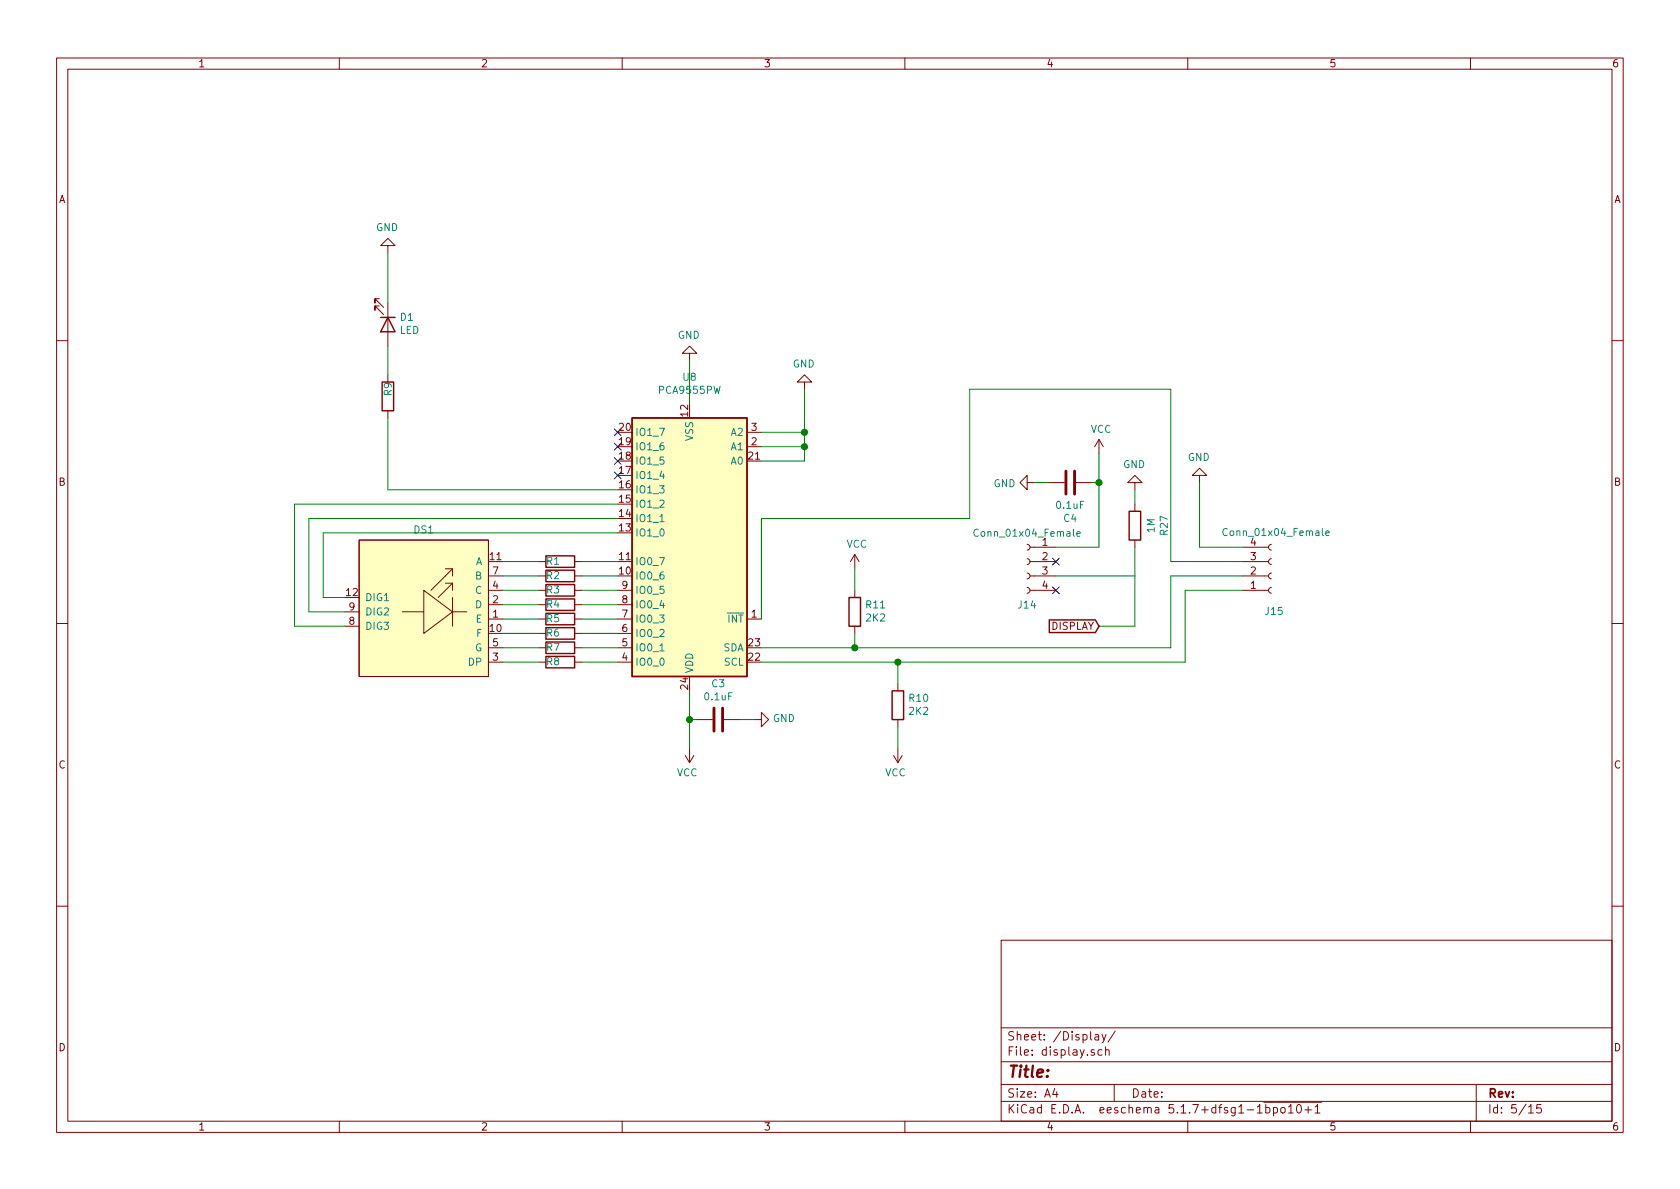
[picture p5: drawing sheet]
<svg xmlns="http://www.w3.org/2000/svg" width="297mm" height="210mm" viewBox="0 0 297 210" stroke-linecap="round" stroke-linejoin="round" font-family="sans-serif">
<g fill="none" stroke="#840000" stroke-width=".18">
<path d="M10 10.3h277v189.9h-277zM12 12.2h273v186.1h-273zM60 10.3v1.9M110 10.3v1.9M160 10.3v1.9M210 10.3v1.9M260 10.3v1.9M67.1 52.8h-.8v.8v-.8l1.5 1.6M67.1 54.1h-.8v.8v-.8l1.5 1.5M68.6 43.4h1.2l-1.2-1.2-1.3 1.2h1.3v1.3M68.6 53.6v7.6M10 60.2h2"/>
<path d="M68.6 66.3v1.3M68.6 72.6v1.3M121.9 62.5h1.3l-1.3-1.3-1.3 1.3h1.3v1.2M132.1 79h2.5M132.1 76.4h2.5M142.2 67.6h1.3l-1.3-1.3-1.2 1.3h1.2v1.2M194.3 77.7l-.8 1.3M194.3 77.7v2.6M194.3 77.7l.8 1.3M285 60.2h2M63.5 95.5h22.9v24.1h-22.9zM95.2 99.3h1.3"/>
<path d="M101.6 99.3h1.3M151.1 98l-.7 1.3M151.1 98v2.6M151.1 98l.8 1.3M181.6 98.8l.3 .1 .2 .3-.1 .4-.4 .2M181.6 96.3l.3 .1 .2 .3-.1 .4-.4 .2M181.6 85.3v-1.2l-1.3 1.2 1.3 1.3v-1.3h1.3M182.1 99.3h4.6M182.1 96.8h4.6M185.4 85.3h2.8M190.2 85.3h2.8M200.7 85.3h1.2l-1.2-1.2-1.3 1.2h1.3v1.3"/>
<path d="M200.7 89.1v1.3M200.7 95.5v1.3M212.1 84.1h1.3l-1.3-1.3-1.3 1.3h1.3v1.2M219.7 99.3h4.6M219.7 96.8h4.6M224.8 96.3l-.3 .1-.2 .3 .1 .4 .4 .2M224.8 98.8l-.3 .1-.2 .3 .1 .4 .4 .2M10 110.3h2M61 108.2h2.5M61 110.7h2.5M71.1 108.2h3.8M74.9 104.4l5.1 3.8-5.1 3.8z"/>
<path d="M78.7 103.1h1.3v1.3M78.7 100.6h1.3v1.2M80 108.2h2.5M80 100.6l-3.8 3.8M80 103.1l-2.5 2.6M80 105.7v5M86.4 117.1h2.5M86.4 104.4h2.5M86.4 101.8h2.5M86.4 109.5h2.5M86.4 114.5h2.5M86.4 106.9h2.5"/>
<path d="M95.2 117.1h1.3M95.2 104.4h1.3M95.2 101.8h1.3M95.2 109.5h1.3M95.2 114.5h1.3M95.2 112h1.3M95.2 106.9h1.3M101.6 117.1h1.3M101.6 104.4h1.3M101.6 101.8h1.3M101.6 109.5h1.3M101.6 114.5h1.3"/>
<path d="M101.6 112h1.3M101.6 106.9h1.3M109.2 117.1h2.6M109.2 104.4h2.6M109.2 109.5h2.6M109.2 114.5h2.6M109.2 112h2.6M109.2 106.9h2.6M132.1 109.5h2.5M151.1 104.4v1.3M151.1 110.7v1.3M181.6 103.9l.3 .1 .2 .3-.1 .4-.4 .2"/>
<path d="M181.6 101.3l.3 .2 .2 .2-.1 .5-.4 .2M182.1 104.4h4.6M182.1 101.8h4.6M219.7 104.4h4.6M219.7 101.8h4.6M224.8 101.3l-.3 .1-.2 .4 .1 .4 .4 .2M224.8 103.9l-.3 .1-.2 .3 .1 .4 .4 .2M285 110.3h2M121.2 133.6l.7 1.3M121.9 132.3v2.6M122.7 133.6l-.8 1.3M123.2 127.2h2.8"/>
<path d="M128 127.2h2.8M133.3 127.2h1.3v-1.2l1.3 1.2-1.3 1.3v-1.3M158 133.6l.7 1.3M158.7 120.9v1.3M158.7 127.2v1.3M158.7 132.3v2.6M159.5 133.6l-.8 1.3M10 160.2h2M177 166.3h108v32h-108zM285 160.2h2M60 198.3v1.9M110 198.3v1.9"/>
<path d="M160 198.3v1.9M177 194.8h108M177 191.8h108M177 187.8h108M177 181.8h108M186.5 192.5l-.4 1h1M186.8 193v1M193.5 185.7l-.4-.1-.2 .2 .1 .2 .5 .2v.3h-.6M193.6 183h.6l.1 .9M194.3 183.3l-.5 .1-.3 .2 .3 .3 .5-.1M194.8 185.7l-.4-.1-.3 .3 .1 .6 .2 .1 .4-.1M194.8 182.9l.4 1"/>
<path d="M195.5 185.7l.2-.1 .4 .1v.9M195.5 185.1v1.5M195.6 182.9l-.6 1.4-.2 .1M197 191.8v3M197.2 182.3l-1.3 2M210 198.3v1.9M222.3 196.8h.9M223.4 194.9h10.3M223.8 195.9l.4-.1 .3 .3v.6l-.3 .1-.4-.1M223.8 195.3v1.5M225.2 195.9l.4-.1 .3 .3-.1 .6-.2 .1-.4-.1M225.2 195.8v1.5"/>
<path d="M226.5 196l.2-.2 .5 .2v.5l-.1 .2-.4 .1-.2-.1zM227.8 195.8l.4-.5v1.5M227.8 196.8h.9M229.4 195.4l.2-.1a.8 .8 0 0 1 .5 .8 .8 .8 0 0 1-.5 .7 1 1 0 0 1-.2-1.4zM230.7 196.3h1.2M231.3 195.7v1.1M232.5 195.8l.4-.5v1.5M232.5 196.8h.9M260 198.3v1.9M261 191.8v6.5M270.3 195.8l.4-.5v1.5M270.3 196.8h.8"/>
<path d="M272.5 195.3h-.7l-.1 .7 .2-.1 .5 .1 .1 .2v.5l-.2 .1-.6-.1"/>
</g>
<g fill="none" stroke="#840000" stroke-width=".25">
<path d="M67.3 56.1h2.5M68.6 56.1l1.2 2.6h-2.5zM67.6 67.6h2v5h-2zM111.8 73.9h20.3v45.7h-20.3zM96.5 98.3h5.1v2h-5.1zM199.6 90.4h2.1v5.1h-2.1zM96.5 116.1h5.1v2h-5.1zM96.5 105.9h5.1v2h-5.1zM96.5 113.5h5.1v2.1h-5.1zM96.5 100.8h5.1v2.1h-5.1zM96.5 103.4h5.1v2h-5.1zM96.5 108.5h5.1v2h-5.1z"/>
<path d="M96.5 111h5.1v2h-5.1zM150.1 105.7h2v5h-2zM185.5 109.6h8.2l.6 1.1-.6 1.2h-8.2zM157.7 122.2h2.1v5h-2.1z"/>
</g>
<path d="M116.7 92.2h.7M173 93.7a.6 .6 0 0 0-.9 .4 .6 .6 0 0 0 .6 .7l.3-.1M190.4 94.4l.6-.1-.1-.2-.3-.1-.2 .2v.6h.5M217 93.6a.6 .6 0 0 0-.8 .4 .6 .6 0 0 0 .6 .7l.2-.1M234.4 94.3l.6-.1-.1-.3h-.3l-.2 .2 .1 .6h.4M116.7 115.1h.7" fill="none" stroke="#008484" stroke-width=".18"/>
<path d="M188.5 83.3v4.1M190 83.3v4.1M126.2 125.2v4.1M127.8 125.2v4.1" fill="none" stroke="#840000" stroke-width=".51"/>
<g fill="#ffffc2" stroke="#ffffc2" stroke-width=".18">
<path d="M111.8 73.9h20.3v45.7h-20.3z"/>
<path d="M63.5 95.5h22.9v24.1h-22.9z"/>
</g>
<g fill="none" stroke="#008400" stroke-width=".18">
<path d="M68.6 44.7v8.9M68.6 61.2v5.1M68.6 73.9v12.7h40.6M121.9 63.7v7.7M134.6 79h7.6M134.6 76.4h7.6M142.2 68.8v12.7h-7.6M88.9 99.3h6.3M102.9 99.3h6.3M109.2 91.7h-54.6v16.5h6.4M109.2 89.1h-57.1v21.6h8.9M109.2 94.2h-52.1v11.5h3.9"/>
<path d="M182.9 85.3h2.5M193 85.3h1.3M194.3 80.3v16.5h-7.6M200.7 86.6v2.5M200.7 96.8v13.9h-6.4M212.1 85.3v11.5h7.6M219.7 99.3h-12.7v-30.5h-35.6v22.9h-36.8v17.8M88.9 117.1h6.3M88.9 114.5h6.3M88.9 101.8h6.3M88.9 104.4h6.3M88.9 112h6.3"/>
<path d="M88.9 109.5h6.3M88.9 106.9h6.3M102.9 117.1h6.3M102.9 114.5h6.3M102.9 101.8h6.3M102.9 104.4h6.3M102.9 112h6.3M102.9 109.5h6.3M102.9 106.9h6.3M151.1 100.6v3.8M151.1 112v2.5M158.7 117.1v3.8"/>
<path d="M186.7 101.8h14M219.7 104.4h-10.2v12.7h-74.9M219.7 101.8h-12.7v12.7h-72.4M121.9 127.2h1.3M121.9 122.2v10.1M130.8 127.2h2.5M158.7 128.5v3.8"/>
</g>
<g fill="#008400" stroke="#008400" stroke-width=".25">
<circle cx="142.2" cy="76.4" r=".51"/>
<circle cx="142.2" cy="79" r=".51"/>
<circle cx="151.1" cy="114.5" r=".51"/>
<circle cx="194.3" cy="85.3" r=".51"/>
<circle cx="121.9" cy="127.2" r=".51"/>
<circle cx="158.8" cy="117.1" r=".51"/>
</g>
<path d="M108.6 75.8l1.2 1.3M108.6 78.4l1.2 1.2M109.8 75.8l-1.2 1.3M109.8 78.4l-1.2 1.2M108.6 80.9l1.2 1.2M108.6 83.5l1.2 1.2M109.8 80.9l-1.2 1.2M109.8 83.5l-1.2 1.2M186.1 98.7l1.2 1.2M187.3 98.7l-1.2 1.2M186.1 103.8l1.2 1.2M187.3 103.8l-1.2 1.2" fill="none" stroke="#000084" stroke-width=".18"/>
<text font-size="2.8" fill="#840000" x="178" y="190.5">Title:</text>
<g font-size="2.1" fill="#840000">
<text x="178" y="184">Sheet: /Display/</text>
<text x="178" y="186.7">File: display.sch</text>
<text x="178" y="196.9">KiCad E.D.A. eeschema 5.1.7+dfsg1-1bpo10+1</text>
<text x="178" y="194.1">Size: A4</text>
<text x="200" y="194.1">Date:</text>
<text x="263" y="194.1">Rev:</text>
<text x="263" y="196.9">Id: 5/15</text>
</g>
<g font-size="1.8" fill="#840000">
<text x="35" y="11.9">1</text>
<text x="85" y="11.9">2</text>
<text x="135" y="11.9">3</text>
<text x="185" y="11.9">4</text>
<text x="235" y="11.9">5</text>
<text x="285" y="11.9">6</text>
<text x="10.4" y="35.9">A</text>
<text x="285.4" y="35.9">A</text>
<text x="109.5" y="76.2">20</text>
<text x="121.7" y="73.6" transform="rotate(-90 121.7 73.6)">12</text>
<text x="132.9" y="76.2">3</text>
<text x="109.5" y="83.8">17</text>
<text x="109.5" y="81.3">18</text>
<text x="109.5" y="78.7">19</text>
<text x="132.4" y="81.3">21</text>
<text x="132.9" y="78.7">2</text>
<text x="10.4" y="85.9">B</text>
<text x="109.5" y="88.9">15</text>
<text x="109.5" y="86.4">16</text>
<text x="285.4" y="85.9">B</text>
<text x="109.5" y="94">13</text>
<text x="109.5" y="91.4">14</text>
<text x="86.7" y="99.1">11</text>
<text x="87.1" y="101.6">7</text>
<text x="109.5" y="101.6">10</text>
<text x="109.5" y="99.1">11</text>
<text x="184.3" y="96.5">1</text>
<text x="184.3" y="99.1">2</text>
<text x="184.3" y="101.6">3</text>
<text x="221.1" y="101.6">2</text>
<text x="221.1" y="99.1">3</text>
<text x="61.3" y="105.4">12</text>
<text x="61.7" y="107.9">9</text>
<text x="87.1" y="106.7">2</text>
<text x="87.1" y="104.1">4</text>
<text x="110" y="106.7">8</text>
<text x="110" y="104.1">9</text>
<text x="184.3" y="104.1">4</text>
<text x="221.1" y="104.1">1</text>
<text x="61.7" y="110.5">8</text>
<text x="86.7" y="111.8">10</text>
<text x="87.1" y="109.2">1</text>
<text x="110" y="111.8">6</text>
<text x="110" y="109.2">7</text>
<text x="132.9" y="109.2">1</text>
<text x="185.9" y="111.4">DISPLAY</text>
<text x="87.1" y="116.8">3</text>
<text x="87.1" y="114.3">5</text>
<text x="110" y="116.8">4</text>
<text x="110" y="114.3">5</text>
<text x="132.4" y="116.8">22</text>
<text x="132.4" y="114.3">23</text>
<text x="121.7" y="121.9" transform="rotate(-90 121.7 121.9)">24</text>
<text x="10.4" y="135.9">C</text>
<text x="285.4" y="135.9">C</text>
<text x="10.4" y="185.9">D</text>
<text x="285.4" y="185.9">D</text>
<text x="35" y="199.9">1</text>
<text x="85" y="199.9">2</text>
<text x="135" y="199.9">3</text>
<text x="185" y="199.9">4</text>
<text x="235" y="199.9">5</text>
<text x="285" y="199.9">6</text>
</g>
<g font-size="1.8" fill="#008484">
<text x="66.5" y="40.9">GND</text>
<text x="70.7" y="59">LED</text>
<text x="70.8" y="56.7">D1</text>
<text x="119.8" y="59.9">GND</text>
<text x="140.2" y="65">GND</text>
<text x="69.3" y="69.9" transform="rotate(-90 69.3 69.9)">R9</text>
<text x="116.7" y="69.6">PCA9555PW</text>
<text x="120.8" y="67.3">U8</text>
<text x="112.3" y="77.1">IO1_7</text>
<text x="122.6" y="77.9" transform="rotate(-90 122.6 77.9)">VSS</text>
<text x="129.3" y="77.1">A2</text>
<text x="192.8" y="76.5">VCC</text>
<text x="112.3" y="82.2">IO1_5</text>
<text x="112.3" y="79.6">IO1_6</text>
<text x="129.3" y="79.6">A1</text>
<text x="129.3" y="82.2">A0</text>
<text x="198.6" y="82.8">GND</text>
<text x="210" y="81.5">GND</text>
<text x="112.3" y="89.8">IO1_2</text>
<text x="112.3" y="87.2">IO1_3</text>
<text x="112.3" y="84.7">IO1_4</text>
<text x="175.7" y="86.2">GND</text>
<text x="186.9" y="90">0.1uF</text>
<text x="73.2" y="94.3">DS1</text>
<text x="112.3" y="94.9">IO1_0</text>
<text x="112.3" y="92.3">IO1_1</text>
<text x="172.9" y="94.9">Conn_01x04_Female</text>
<text x="188.1" y="92.3">C4</text>
<text x="204.2" y="94.2" transform="rotate(-90 204.2 94.2)">1M</text>
<text x="206.5" y="94.6" transform="rotate(-90 206.5 94.6)">R27</text>
<text x="216.9" y="94.8">Conn_01x04_Female</text>
<text x="84.1" y="99.9">A</text>
<text x="96.7" y="99.9">R1</text>
<text x="112.3" y="99.9">IO0_7</text>
<text x="149.7" y="96.9">VCC</text>
<text x="221.1" y="96.5">4</text>
<text x="64.5" y="106.3">DIG1</text>
<text x="84.1" y="107.6">D</text>
<text x="84.1" y="105">C</text>
<text x="84.1" y="102.5">B</text>
<text x="96.7" y="107.5">R4</text>
<text x="96.7" y="102.4">R2</text>
<text x="96.7" y="104.9">R3</text>
<text x="112.3" y="102.5">IO0_6</text>
<text x="112.3" y="107.6">IO0_4</text>
<text x="112.3" y="105">IO0_5</text>
<text x="153.2" y="107.6">R11</text>
<text x="180.1" y="107.6">J14</text>
<text x="64.5" y="111.4">DIG3</text>
<text x="64.5" y="108.8">DIG2</text>
<text x="84.2" y="110.1">E</text>
<text x="84.3" y="112.6">F</text>
<text x="96.7" y="110">R5</text>
<text x="96.7" y="112.6">R6</text>
<text x="112.3" y="112.6">IO0_2</text>
<text x="112.3" y="110.1">IO0_3</text>
<text x="128.7" y="110.1">INT</text>
<text x="153.2" y="109.9">2K2</text>
<text x="223.8" y="108.8">J15</text>
<text x="82.9" y="117.7">DP</text>
<text x="84" y="115.2">G</text>
<text x="96.7" y="117.6">R8</text>
<text x="96.7" y="115.1">R7</text>
<text x="112.3" y="117.7">IO0_0</text>
<text x="112.3" y="115.2">IO0_1</text>
<text x="122.6" y="119.1" transform="rotate(-90 122.6 119.1)">VDD</text>
<text x="127.8" y="115.2">SDA</text>
<text x="128" y="117.7">SCL</text>
<text x="124.7" y="123.8">0.1uF</text>
<text x="125.9" y="121.5">C3</text>
<text x="160.8" y="124.1">R10</text>
<text x="136.7" y="127.7">GND</text>
<text x="160.8" y="126.4">2K2</text>
<text x="119.7" y="137.3">VCC</text>
<text x="156.5" y="137.3">VCC</text>
</g>
</svg>
